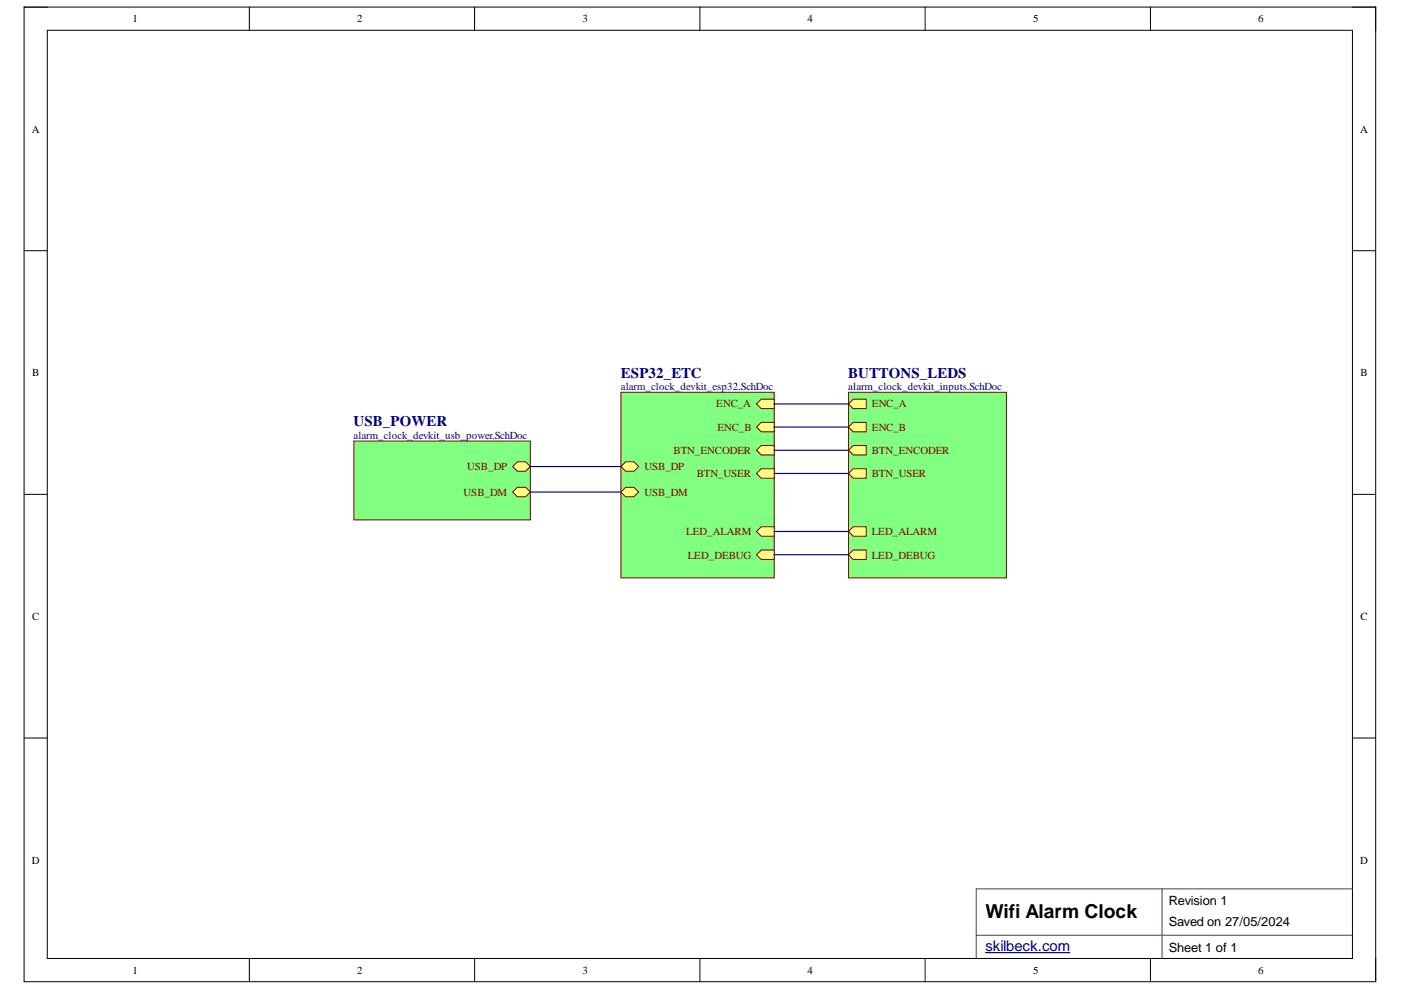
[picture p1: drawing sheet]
<svg xmlns="http://www.w3.org/2000/svg" width="297mm" height="210mm" viewBox="0 0 297 210" stroke-linecap="round" stroke-linejoin="round" font-family="sans-serif">
<path d="M5.1 1.5h286.6v206.6h-286.6z" fill="none" stroke="#000" stroke-width=".21"/>
<path d="M10 6.4h276.7v196.8h-276.7z" fill-rule="evenodd" fill="#fff"/>
<g fill="none" stroke="#000" stroke-width=".21">
<path d="M5.1 1.5h4.9M10 6.4h276.7v196.8h-276.7zM52.9 1.5v4.9M100.6 1.5v4.9M148.4 1.5v4.9M196.2 1.5v4.9M243.9 1.5v4.9M286.7 1.5h5v4.9M5.1 53.2h4.9M286.7 53.2h5M5.1 104.8h4.9M286.7 104.8h5"/>
<path d="M5.1 156.5h4.9M286.7 156.5h5M52.9 203.2v4.9M100.6 203.2v4.9M148.4 203.2v4.9M196.2 203.2v4.9M243.9 203.2v4.9M291.7 203.2v4.9"/>
</g>
<path d="M207 198.3h79.7M246.4 188.5v14.7M286.7 188.5h-79.7v14.7" fill="none" stroke="#434343" stroke-width=".21"/>
<path d="M209 202h17.8" fill="none" stroke="#000080" stroke-width=".25"/>
<path d="M179.9 83.2h33.5v39.3h-33.5z" fill-rule="evenodd" fill="#80ff80"/>
<path d="M179.9 83.2h33.5v39.3h-33.5z" fill="none" stroke="#800000" stroke-width=".21"/>
<path d="M179.9 100.4l1-1h2.8v2h-2.8z" fill-rule="evenodd" fill="#ffff80"/>
<path d="M179.9 100.4l1-1h2.8v2h-2.8z" fill="none" stroke="#800000" stroke-width=".21"/>
<path d="M179.9 85.6l1-1h2.8v2h-2.8z" fill-rule="evenodd" fill="#ffff80"/>
<path d="M179.9 85.6l1-1h2.8v2h-2.8z" fill="none" stroke="#800000" stroke-width=".21"/>
<path d="M179.9 90.6l1-1h2.8v2h-2.8z" fill-rule="evenodd" fill="#ffff80"/>
<path d="M179.9 90.6l1-1h2.8v2h-2.8z" fill="none" stroke="#800000" stroke-width=".21"/>
<path d="M179.9 95.5l1-1h2.8v2h-2.8z" fill-rule="evenodd" fill="#ffff80"/>
<path d="M179.9 95.5l1-1h2.8v2h-2.8z" fill="none" stroke="#800000" stroke-width=".21"/>
<path d="M179.9 117.6l1-1h2.8v2h-2.8z" fill-rule="evenodd" fill="#ffff80"/>
<path d="M179.9 117.6l1-1h2.8v2h-2.8z" fill="none" stroke="#800000" stroke-width=".21"/>
<path d="M179.9 112.7l1-1h2.8v2h-2.8z" fill-rule="evenodd" fill="#ffff80"/>
<path d="M179.9 112.7l1-1h2.8v2h-2.8z" fill="none" stroke="#800000" stroke-width=".21"/>
<path d="M75 93.5h37.4v16.7h-37.4z" fill-rule="evenodd" fill="#80ff80"/>
<path d="M75 93.5h37.4v16.7h-37.4z" fill="none" stroke="#800000" stroke-width=".21"/>
<path d="M108.7 98.9l1-1h1.7l1 1-1 1h-1.7z" fill-rule="evenodd" fill="#ffff80"/>
<path d="M108.7 98.9l1-1h1.7l1 1-1 1h-1.7z" fill="none" stroke="#800000" stroke-width=".21"/>
<path d="M108.7 104.3l1-1h1.7l1 1-1 1h-1.7z" fill-rule="evenodd" fill="#ffff80"/>
<path d="M108.7 104.3l1-1h1.7l1 1-1 1h-1.7z" fill="none" stroke="#800000" stroke-width=".21"/>
<path d="M131.6 83.2h32.5v39.3h-32.5z" fill-rule="evenodd" fill="#80ff80"/>
<path d="M131.6 83.2h32.5v39.3h-32.5z" fill="none" stroke="#800000" stroke-width=".21"/>
<path d="M160.4 117.6l1-1h2.7v2h-2.7z" fill-rule="evenodd" fill="#ffff80"/>
<path d="M160.4 117.6l1-1h2.7v2h-2.7z" fill="none" stroke="#800000" stroke-width=".21"/>
<path d="M160.4 95.5l1-1h2.7v2h-2.7z" fill-rule="evenodd" fill="#ffff80"/>
<path d="M160.4 95.5l1-1h2.7v2h-2.7z" fill="none" stroke="#800000" stroke-width=".21"/>
<path d="M160.4 100.4l1-1h2.7v2h-2.7z" fill-rule="evenodd" fill="#ffff80"/>
<path d="M160.4 100.4l1-1h2.7v2h-2.7z" fill="none" stroke="#800000" stroke-width=".21"/>
<path d="M160.4 90.6l1-1h2.7v1.9h-2.7z" fill-rule="evenodd" fill="#ffff80"/>
<path d="M160.4 90.6l1-1h2.7v1.9h-2.7z" fill="none" stroke="#800000" stroke-width=".21"/>
<path d="M161.4 84.6h2.7v2h-2.7l-1-1z" fill-rule="evenodd" fill="#ffff80"/>
<path d="M161.4 84.6h2.7v2h-2.7l-1-1z" fill="none" stroke="#800000" stroke-width=".21"/>
<path d="M160.4 112.7l1-1h2.7v2h-2.7z" fill-rule="evenodd" fill="#ffff80"/>
<path d="M160.4 112.7l1-1h2.7v2h-2.7z" fill="none" stroke="#800000" stroke-width=".21"/>
<path d="M131.6 104.3l1-1h1.8l1 1-1 1h-1.8z" fill-rule="evenodd" fill="#ffff80"/>
<path d="M131.6 104.3l1-1h1.8l1 1-1 1h-1.8z" fill="none" stroke="#800000" stroke-width=".21"/>
<path d="M131.6 98.9l1-1h1.8l1 1-1 1h-1.8z" fill-rule="evenodd" fill="#ffff80"/>
<path d="M131.6 98.9l1-1h1.8l1 1-1 1h-1.8z" fill="none" stroke="#800000" stroke-width=".21"/>
<path d="M112.4 98.9h19.2M164.1 85.6h15.8M164.1 95.5h15.8M164.1 90.6h15.8M112.4 104.3h19.2M164.1 100.4h15.8M164.1 117.6h15.8M164.1 112.7h15.8" fill="none" stroke="#000080" stroke-width=".25"/>
<text font-size="4.1" x="209" y="194.6">Wifi Alarm Clock</text>
<g font-size="3.1" fill="#000080">
<text x="131.6" y="80">ESP32_ETC</text>
<text x="179.9" y="80">BUTTONS_LEDS</text>
<text x="75" y="90.4">USB_POWER</text>
<text x="209" y="201.7">skilbeck.com</text>
</g>
<g font-size="2.7">
<text x="247.8" y="191.9">Revision 1</text>
<text x="247.8" y="196.4">Saved on 27/05/2024</text>
<text x="247.8" y="201.8">Sheet 1 of 1</text>
</g>
<g font-size="2.3">
<text x="28.1" y="4.7">1</text>
<text x="75.7" y="4.7">2</text>
<text x="123.5" y="4.7">3</text>
<text x="171.2" y="4.7">4</text>
<text x="219" y="4.7">5</text>
<text x="266.7" y="4.7">6</text>
<text x="6.8" y="28.1">A</text>
<text x="288.4" y="28.1">A</text>
<text x="6.9" y="79.8">B</text>
<text x="288.5" y="79.8">B</text>
<text x="6.9" y="131.4">C</text>
<text x="288.5" y="131.4">C</text>
<text x="6.8" y="183.1">D</text>
<text x="288.4" y="183.1">D</text>
<text x="28.1" y="206.5">1</text>
<text x="75.7" y="206.5">2</text>
<text x="123.5" y="206.5">3</text>
<text x="171.2" y="206.5">4</text>
<text x="219" y="206.5">5</text>
<text x="266.7" y="206.5">6</text>
</g>
<g font-size="2.3" fill="#000080">
<text x="131.6" y="82.8">alarm_clock_devkit_esp32.SchDoc</text>
<text x="179.9" y="82.8">alarm_clock_devkit_inputs.SchDoc</text>
<text x="75" y="93.1">alarm_clock_devkit_usb_power.SchDoc</text>
</g>
<g font-size="2.3" fill="#800000">
<text x="151.9" y="86.4">ENC_A</text>
<text x="184.8" y="86.4">ENC_A</text>
<text x="152.1" y="91.4">ENC_B</text>
<text x="184.8" y="91.4">ENC_B</text>
<text x="99.1" y="99.7">USB_DP</text>
<text x="136.6" y="99.7">USB_DP</text>
<text x="142.8" y="96.3">BTN_ENCODER</text>
<text x="147.7" y="101.2">BTN_USER</text>
<text x="184.8" y="101.2">BTN_USER</text>
<text x="184.8" y="96.3">BTN_ENCODER</text>
<text x="98.3" y="105.2">USB_DM</text>
<text x="136.6" y="105.2">USB_DM</text>
<text x="145.5" y="113.5">LED_ALARM</text>
<text x="184.8" y="113.5">LED_ALARM</text>
<text x="145.8" y="118.4">LED_DEBUG</text>
<text x="184.8" y="118.4">LED_DEBUG</text>
</g>
</svg>
